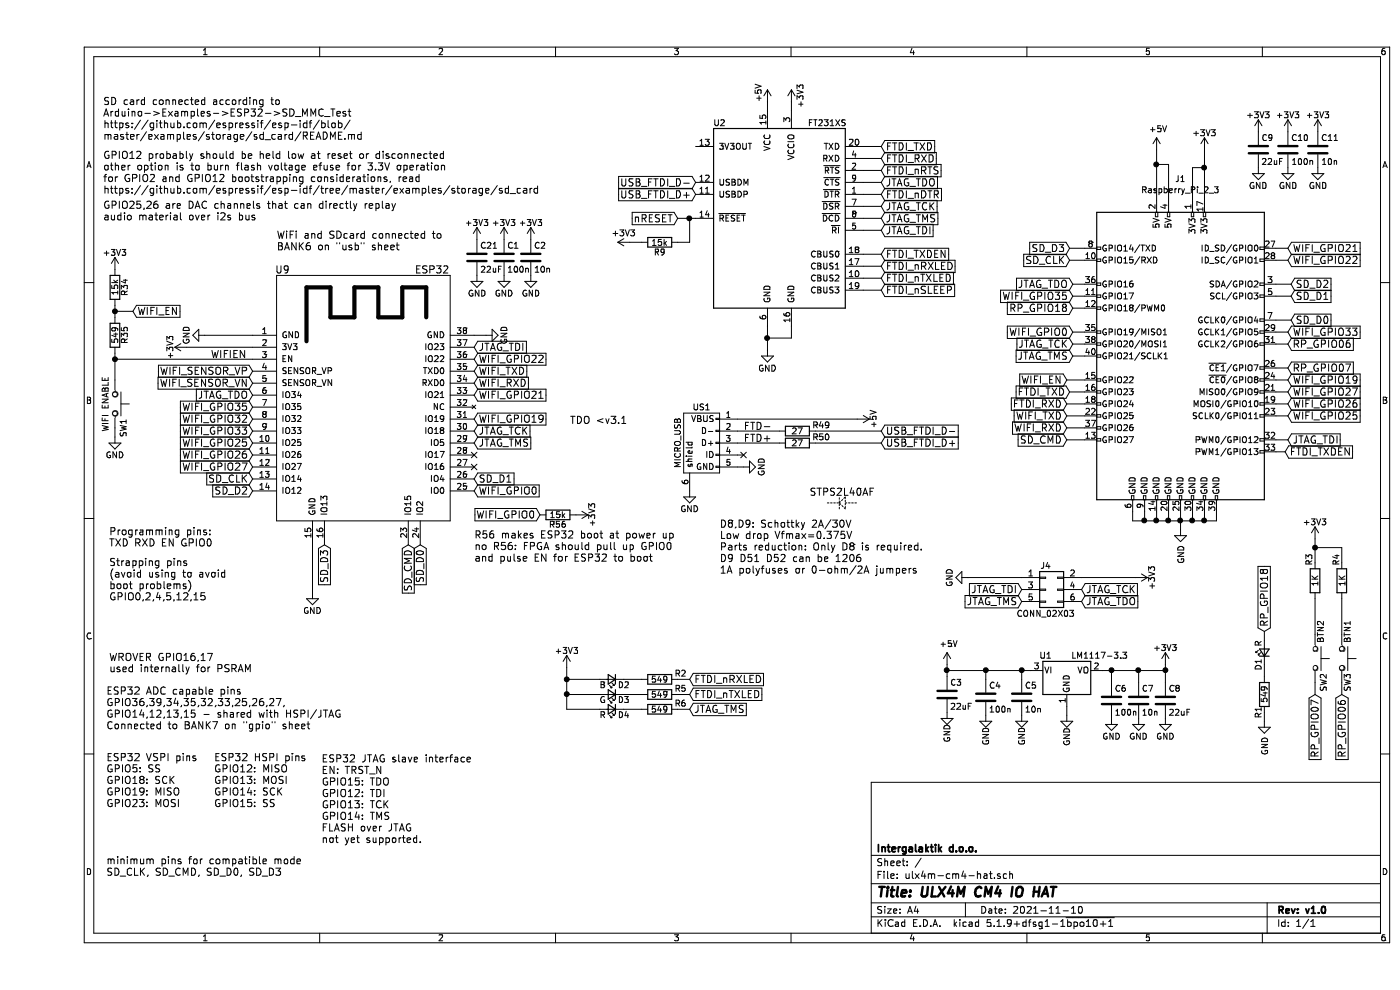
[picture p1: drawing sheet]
EESchema Schematic File Version 4
EELAYER 30 0
EELAYER END
$Descr A4 11693 8268
encoding utf-8
Sheet 1 1
Title "ULX4M CM4 IO HAT"
Date "2021-11-10"
Rev "v1.0"
Comp "Intergalaktik d.o.o."
Comment1 ""
Comment2 ""
Comment3 ""
Comment4 ""
$EndDescr
$Comp
L Connector:Raspberry_Pi_2_3 J1
U 1 1
P 9550 2975
F 0 "J1" H 9550 4456 50  0000 C CNN
F 1 "Raspberry_Pi_2_3" H 9550 4365 50  0000 C CNN
F 2 "Connector_PinSocket_2.54mm:PinSocket_2x20_P2.54mm_Vertical" H 9550 2975 50  0001 C CNN
F 3 "https://www.raspberrypi.org/documentation/hardware/raspberrypi/schematics/rpi_SCH_3bplus_1p0_reduced.pdf" H 9550 2975 50  0001 C CNN
	1    9550 2975
	1    0    0    -1  
$EndComp
Text GLabel 3200 4550 3    60   Input ~ 0
SD_D0
Text GLabel 3650 4000 2    60   Input ~ 0
SD_D1
Text GLabel 2400 4550 3    60   Input ~ 0
SD_D3
Text GLabel 3100 4550 3    60   Input ~ 0
SD_CMD
Text GLabel 1800 4000 0    60   Input ~ 0
SD_CLK
Text GLabel 1800 4100 0    60   Input ~ 0
SD_D2
Text GLabel 3650 3200 2    60   Input ~ 0
WIFI_RXD
Text GLabel 3650 3100 2    60   Input ~ 0
WIFI_TXD
Text GLabel 3650 4100 2    60   Input ~ 0
WIFI_GPIO0
Text GLabel 3650 2900 2    60   Input ~ 0
JTAG_TDI
Text GLabel 1800 3300 0    60   Input ~ 0
JTAG_TDO
Text GLabel 3650 3600 2    60   Input ~ 0
JTAG_TCK
Text GLabel 3650 3700 2    60   Input ~ 0
JTAG_TMS
$Comp
L esp32:ESP32-WROOM-WROVER U9
U 1 1
P 2750 3500
AR Path="/58E5662B" Ref="U9"  Part="1" 
AR Path="/58D6D447/58E5662B" Ref="U9"  Part="1" 
F 0 "U9" H 2050 4750 60  0000 C CNN
F 1 "ESP32" H 3300 4750 60  0000 C CNN
F 2 "ESP32:ESP32" H 3100 4850 60  0001 C CNN
F 3 "https://www.espressif.com/sites/default/files/documentation/esp32-wrover-e_esp32-wrover-ie_datasheet_en.pdf" H 2300 3950 60  0001 C CNN
F 4 "espressif.com" H 2750 3500 60  0001 C CNN "MNF1_URL"
F 5 "ESP32-WROVER-E" H 2750 3500 60  0001 C CNN "MPN"
F 6 "356-ESP32WRVE22864PC" H 2750 3500 50  0001 C CNN "Mouser"
F 7 "356-ESPWROOM3216MB" H 2750 3500 50  0001 C CNN "Mouse_r1"
F 8 "356-ESP-WROOM-32 " H 2750 3500 50  0001 C CNN "Mouse_r2"
F 9 "3.32€" H 2750 3500 50  0001 C CNN "price100_Mouser"
F 10 "1965-ESP32-WROVER-B(16MB)CT-ND" H 2750 3500 50  0001 C CNN "Digikey"
F 11 "1904-1010-1-ND" H 2750 3500 50  0001 C CNN "Digike_y2"
F 12 "C529589" H 2750 3500 50  0001 C CNN "LCSC"
F 13 "C529581" H 2750 3500 50  0001 C CNN "LCS_C2"
F 14 "Leave empty" H 2750 3500 50  0001 C CNN "LowCost"
F 15 "FU001" H 2750 3500 50  0001 C CNN "Koncar"
	1    2750 3500
	1    0    0    -1  
$EndComp
$Comp
L power:GND #PWR0120
U 1 1
P 1400 2800
F 0 "#PWR0120" H 1400 2550 50  0001 C CNN
F 1 "GND" H 1400 2650 50  0000 C CNN
F 2 "" H 1400 2800 50  0000 C CNN
F 3 "" H 1400 2800 50  0000 C CNN
	1    1400 2800
	0    1    1    0   
$EndComp
$Comp
L power:+3V3 #PWR0119
U 1 1
P 1250 2900
F 0 "#PWR0119" H 1250 2750 50  0001 C CNN
F 1 "+3V3" H 1250 3040 50  0000 C CNN
F 2 "" H 1250 2900 50  0000 C CNN
F 3 "" H 1250 2900 50  0000 C CNN
	1    1250 2900
	0    -1   -1   0   
$EndComp
Wire Wire Line
	1400 2800 1800 2800
Wire Wire Line
	1250 2900 1800 2900
$Comp
L power:+3V3 #PWR0117
U 1 1
P 650 2250
F 0 "#PWR0117" H 650 2100 50  0001 C CNN
F 1 "+3V3" H 650 2390 50  0000 C CNN
F 2 "" H 650 2250 50  0000 C CNN
F 3 "" H 650 2250 50  0000 C CNN
	1    650  2250
	1    0    0    -1  
$EndComp
$Comp
L Device:R R34
U 1 1
P 650 2400
F 0 "R34" V 730 2400 50  0000 C CNN
F 1 "15k" V 650 2400 50  0000 C CNN
F 2 "Resistor_SMD:R_0603_1608Metric" V 580 2400 50  0001 C CNN
F 3 "" H 650 2400 50  0000 C CNN
	1    650  2400
	1    0    0    -1  
$EndComp
Text GLabel 800  2600 2    60   Input ~ 0
WIFI_EN
Wire Wire Line
	650  2550 650  2600
Wire Wire Line
	650  2600 800  2600
Connection ~ 650  2600
$Comp
L power:GND #PWR0118
U 1 1
P 650 3650
F 0 "#PWR0118" H 650 3400 50  0001 C CNN
F 1 "GND" H 650 3500 50  0000 C CNN
F 2 "" H 650 3650 50  0000 C CNN
F 3 "" H 650 3650 50  0000 C CNN
	1    650  3650
	1    0    0    -1  
$EndComp
Text Notes 600  4575 0    60   ~ 0
Programming pins:\nTXD RXD EN GPIO0
$Comp
L Device:R R35
U 1 1
P 650 2800
F 0 "R35" V 730 2800 50  0000 C CNN
F 1 "549" V 650 2800 50  0000 C CNN
F 2 "Resistor_SMD:R_0603_1608Metric" V 580 2800 50  0001 C CNN
F 3 "" H 650 2800 50  0000 C CNN
	1    650  2800
	1    0    0    -1  
$EndComp
$Comp
L Device:C C21
U 1 1
P 3675 2150
F 0 "C21" H 3700 2250 50  0000 L CNN
F 1 "22uF" H 3700 2050 50  0000 L CNN
F 2 "Capacitor_SMD:C_0805_2012Metric" H 3713 2000 50  0001 C CNN
F 3 "" H 3675 2150 50  0000 C CNN
F 4 "www.yageo.com" H 3675 2150 50  0001 C CNN "MNF1_URL"
F 5 "CC0805ZKY5V5BB226" H 3675 2150 50  0001 C CNN "MPN"
	1    3675 2150
	1    0    0    -1  
$EndComp
$Comp
L power:+3V3 #PWR0115
U 1 1
P 3675 2000
F 0 "#PWR0115" H 3675 1850 50  0001 C CNN
F 1 "+3V3" H 3675 2140 50  0000 C CNN
F 2 "" H 3675 2000 50  0000 C CNN
F 3 "" H 3675 2000 50  0000 C CNN
	1    3675 2000
	1    0    0    -1  
$EndComp
$Comp
L power:GND #PWR0116
U 1 1
P 3675 2300
F 0 "#PWR0116" H 3675 2050 50  0001 C CNN
F 1 "GND" H 3675 2150 50  0000 C CNN
F 2 "" H 3675 2300 50  0000 C CNN
F 3 "" H 3675 2300 50  0000 C CNN
	1    3675 2300
	1    0    0    -1  
$EndComp
Text Notes 2000 2100 0    60   ~ 0
WiFi and SDcard connected to\nBANK6 on "usb" sheet
Text Notes 600  5025 0    60   ~ 0
Strapping pins\n(avoid using to avoid\nboot problems)\nGPIO0,2,4,5,12,15
Text Notes 575  6100 0    60   ~ 0
ESP32 ADC capable pins\nGPIO36,39,34,35,32,33,25,26,27,\nGPIO14,12,13,15 - shared with HSPI/JTAG\nConnected to BANK7 on "gpio" sheet
Text Notes 1475 6750 0    60   ~ 0
ESP32 HSPI pins\nGPIO12: MISO\nGPIO13: MOSI\nGPIO14: SCK\nGPIO15: SS
Text Notes 2375 7050 0    60   ~ 0
ESP32 JTAG slave interface\nEN: TRST_N\nGPIO15: TDO\nGPIO12: TDI\nGPIO13: TCK\nGPIO14: TMS\nFLASH over JTAG\nnot yet supported.
Text Notes 575  6750 0    60   ~ 0
ESP32 VSPI pins\nGPIO5: SS\nGPIO18: SCK\nGPIO19: MISO\nGPIO23: MOSI
Text GLabel 1800 3100 0    60   Input ~ 0
WIFI_SENSOR_VP
Text GLabel 1800 3600 0    60   Input ~ 0
WIFI_GPIO33
Text GLabel 1800 3500 0    60   Input ~ 0
WIFI_GPIO32
Text GLabel 1800 3700 0    60   Input ~ 0
WIFI_GPIO25
$Comp
L power:GND #PWR0123
U 1 1
P 3750 2800
F 0 "#PWR0123" H 3750 2550 50  0001 C CNN
F 1 "GND" H 3750 2650 50  0000 C CNN
F 2 "" H 3750 2800 50  0001 C CNN
F 3 "" H 3750 2800 50  0001 C CNN
	1    3750 2800
	0    -1   -1   0   
$EndComp
Wire Wire Line
	3650 2800 3750 2800
Text GLabel 3650 3000 2    60   Input ~ 0
WIFI_GPIO22
$Comp
L power:GND #PWR0121
U 1 1
P 2300 4950
F 0 "#PWR0121" H 2300 4700 50  0001 C CNN
F 1 "GND" H 2300 4800 50  0000 C CNN
F 2 "" H 2300 4950 50  0001 C CNN
F 3 "" H 2300 4950 50  0001 C CNN
	1    2300 4950
	1    0    0    -1  
$EndComp
Wire Wire Line
	2300 4550 2300 4950
Wire Wire Line
	650  2950 650  3000
Wire Wire Line
	650  3000 1800 3000
Text Label 1450 3000 0    60   ~ 0
WIFIEN
Connection ~ 650  3000
Text Notes 550  1625 0    60   ~ 0
GPIO12 probably should be held low at reset or disconnected\nother option is to burn flash voltage efuse for 3.3V operation\nfor GPIO2 and GPIO12 bootstrapping considerations, read\nhttps://github.com/espressif/esp-idf/tree/master/examples/storage/sd_card
Text Notes 550  1850 0    60   ~ 0
GPIO25,26 are DAC channels that can directly replay\naudio material over i2s bus
Text Notes 550  1175 0    60   ~ 0
SD card connected according to\nArduino->Examples->ESP32->SD_MMC_Test\nhttps://github.com/espressif/esp-idf/blob/\nmaster/examples/storage/sd_card/README.md\n
Text GLabel 3650 3500 2    60   Input ~ 0
WIFI_GPIO19
Wire Wire Line
	650  2600 650  2650
Text Notes 4450 3550 0    60   ~ 0
TDO <v3.1
Text GLabel 3650 3300 2    60   Input ~ 0
WIFI_GPIO21
Text GLabel 1800 3200 0    60   Input ~ 0
WIFI_SENSOR_VN
Text GLabel 1800 3900 0    60   Input ~ 0
WIFI_GPIO27
Text GLabel 1800 3400 0    60   Input ~ 0
WIFI_GPIO35
NoConn ~ 3650 3800
NoConn ~ 3650 3900
Text Notes 600  5625 0    60   ~ 0
WROVER GPIO16,17\nused internally for PSRAM
Text GLabel 1800 3800 0    60   Input ~ 0
WIFI_GPIO26
Text Notes 575  7325 0    60   ~ 0
minimum pins for compatible mode\nSD_CLK, SD_CMD, SD_D0, SD_D3
Text GLabel 4200 4300 0    60   Input ~ 0
WIFI_GPIO0
$Comp
L power:+3V3 #PWR043
U 1 1
P 4500 4300
F 0 "#PWR043" H 4500 4150 50  0001 C CNN
F 1 "+3V3" H 4500 4440 50  0000 C CNN
F 2 "" H 4500 4300 50  0000 C CNN
F 3 "" H 4500 4300 50  0000 C CNN
	1    4500 4300
	0    1    1    0   
$EndComp
$Comp
L Device:R R56
U 1 1
P 4350 4300
F 0 "R56" V 4430 4300 50  0000 C CNN
F 1 "15k" V 4350 4300 50  0000 C CNN
F 2 "Resistor_SMD:R_0603_1608Metric" V 4280 4300 50  0001 C CNN
F 3 "" H 4350 4300 50  0000 C CNN
	1    4350 4300
	0    1    1    0   
$EndComp
Text Notes 3650 4700 0    60   ~ 0
R56 makes ESP32 boot at power up\nno R56: FPGA should pull up GPIO0\nand pulse EN for ESP32 to boot
Text GLabel 8650 2375 0    60   Input ~ 0
JTAG_TDO
Text GLabel 10450 3675 2    60   Input ~ 0
JTAG_TDI
Text GLabel 8600 3475 0    60   Input ~ 0
WIFI_TXD
Text GLabel 8600 3575 0    60   Input ~ 0
WIFI_RXD
Text GLabel 8650 2975 0    60   Input ~ 0
JTAG_TMS
Text GLabel 8650 2875 0    60   Input ~ 0
JTAG_TCK
Wire Wire Line
	8650 2875 8750 2875
Wire Wire Line
	8750 2975 8650 2975
Wire Wire Line
	8650 2375 8750 2375
Wire Wire Line
	10350 3675 10450 3675
Text GLabel 10475 2475 2    60   Input ~ 0
SD_D1
Text GLabel 8600 3675 0    60   Input ~ 0
SD_CMD
Text GLabel 10475 2675 2    60   Input ~ 0
SD_D0
Text GLabel 8625 2075 0    60   Input ~ 0
SD_D3
Text GLabel 10475 2375 2    60   Input ~ 0
SD_D2
Text GLabel 8625 2175 0    60   Input ~ 0
SD_CLK
Wire Wire Line
	8625 2075 8750 2075
Wire Wire Line
	8625 2175 8750 2175
Wire Wire Line
	8600 3675 8750 3675
Wire Wire Line
	10350 2675 10475 2675
Wire Wire Line
	10350 2475 10475 2475
Wire Wire Line
	10350 2375 10475 2375
$Comp
L power:+3V3 #PWR014
U 1 1
P 9750 1250
F 0 "#PWR014" H 9750 1100 50  0001 C CNN
F 1 "+3V3" H 9750 1390 50  0000 C CNN
F 2 "" H 9750 1250 50  0000 C CNN
F 3 "" H 9750 1250 50  0000 C CNN
	1    9750 1250
	1    0    0    -1  
$EndComp
Wire Wire Line
	8600 3475 8750 3475
Wire Wire Line
	8600 3575 8750 3575
Text GLabel 8625 3275 0    60   Input ~ 0
FTDI_TXD
Text GLabel 8600 3375 0    60   Input ~ 0
FTDI_RXD
Text GLabel 8600 3175 0    60   Input ~ 0
WIFI_EN
Wire Wire Line
	8600 3375 8750 3375
Wire Wire Line
	8625 3275 8750 3275
Wire Wire Line
	8600 3175 8750 3175
Text GLabel 8650 2775 0    60   Input ~ 0
WIFI_GPIO0
Wire Wire Line
	8650 2775 8750 2775
Text GLabel 10450 3475 2    60   Input ~ 0
WIFI_GPIO25
Text GLabel 10450 3375 2    60   Input ~ 0
WIFI_GPIO26
Text GLabel 10450 3275 2    60   Input ~ 0
WIFI_GPIO27
Text GLabel 10450 3175 2    60   Input ~ 0
WIFI_GPIO19
Text GLabel 10450 2075 2    60   Input ~ 0
WIFI_GPIO21
Text GLabel 10450 2175 2    60   Input ~ 0
WIFI_GPIO22
Text GLabel 10450 2775 2    60   Input ~ 0
WIFI_GPIO33
Text GLabel 8650 2475 0    60   Input ~ 0
WIFI_GPIO35
Wire Wire Line
	10350 2075 10450 2075
Wire Wire Line
	10350 2175 10450 2175
Wire Wire Line
	10350 2775 10450 2775
Wire Wire Line
	10350 3175 10450 3175
Wire Wire Line
	10350 3275 10450 3275
Wire Wire Line
	10350 3375 10450 3375
Wire Wire Line
	10350 3475 10450 3475
Wire Wire Line
	8650 2475 8750 2475
$Comp
L Device:LED_Small D1
U 1 1
P 10250 5450
F 0 "D1" H 10150 5500 50  0000 C CNN
F 1 "R" H 10325 5500 50  0000 C CNN
F 2 "LED_SMD:LED_0805_2012Metric" V 10250 5450 50  0001 C CNN
F 3 "~" V 10250 5450 50  0001 C CNN
	1    10250 5450
	0    -1   -1   0   
$EndComp
$Comp
L Device:R R1
U 1 1
P 10250 5800
F 0 "R1" V 10200 5650 50  0000 C CNN
F 1 "549" V 10250 5800 50  0000 C CNN
F 2 "Resistor_SMD:R_0603_1608Metric" V 10180 5800 50  0001 C CNN
F 3 "~" H 10250 5800 50  0001 C CNN
	1    10250 5800
	1    0    0    -1  
$EndComp
$Comp
L power:GND #PWR05
U 1 1
P 10250 6025
F 0 "#PWR05" H 10250 5775 50  0001 C CNN
F 1 "GND" V 10255 5897 50  0000 R CNN
F 2 "" H 10250 6025 50  0001 C CNN
F 3 "" H 10250 6025 50  0001 C CNN
	1    10250 6025
	1    0    0    -1  
$EndComp
$Comp
L Switch:SW_Push SW3
U 1 1
P 10900 5500
F 0 "SW3" H 11100 5550 50  0000 C CNN
F 1 "BTN1" H 10675 5550 50  0000 C CNN
F 2 "Switch_EVPAA:Switch_EVPAA" H 10900 5700 50  0001 C CNN
F 3 "~" H 10900 5700 50  0001 C CNN
	1    10900 5500
	0    1    1    0   
$EndComp
$Comp
L Switch:SW_Push SW2
U 1 1
P 10675 5500
F 0 "SW2" H 10875 5575 50  0000 C CNN
F 1 "BTN2" H 10450 5550 50  0000 C CNN
F 2 "Switch_EVPAA:Switch_EVPAA" H 10675 5700 50  0001 C CNN
F 3 "~" H 10675 5700 50  0001 C CNN
	1    10675 5500
	0    1    1    0   
$EndComp
Wire Wire Line
	10250 6025 10250 5950
Wire Wire Line
	10250 5650 10250 5550
Text GLabel 8650 2575 0    60   Input ~ 0
RP_GPIO18
Wire Wire Line
	8650 2575 8750 2575
Text GLabel 10250 5275 1    60   Input ~ 0
RP_GPIO18
Wire Wire Line
	10250 5275 10250 5350
$Comp
L Device:R R3
U 1 1
P 10675 4850
F 0 "R3" V 10625 5025 50  0000 C CNN
F 1 "1K" V 10675 4850 50  0000 C CNN
F 2 "Resistor_SMD:R_0603_1608Metric" V 10605 4850 50  0001 C CNN
F 3 "~" H 10675 4850 50  0001 C CNN
	1    10675 4850
	1    0    0    -1  
$EndComp
$Comp
L Device:R R4
U 1 1
P 10900 4850
F 0 "R4" V 10850 5025 50  0000 C CNN
F 1 "1K" V 10900 4850 50  0000 C CNN
F 2 "Resistor_SMD:R_0603_1608Metric" V 10830 4850 50  0001 C CNN
F 3 "~" H 10900 4850 50  0001 C CNN
	1    10900 4850
	1    0    0    -1  
$EndComp
$Comp
L power:+3V3 #PWR06
U 1 1
P 10675 4500
F 0 "#PWR06" H 10675 4350 50  0001 C CNN
F 1 "+3V3" H 10675 4640 50  0000 C CNN
F 2 "" H 10675 4500 50  0000 C CNN
F 3 "" H 10675 4500 50  0000 C CNN
	1    10675 4500
	1    0    0    -1  
$EndComp
Wire Wire Line
	10900 4575 10900 4700
Wire Wire Line
	10675 4700 10675 4575
Connection ~ 10675 4575
Wire Wire Line
	10675 4575 10900 4575
Wire Wire Line
	10675 4575 10675 4500
Wire Wire Line
	10675 5000 10675 5300
Wire Wire Line
	10900 5000 10900 5300
Wire Wire Line
	10675 5700 10675 5800
Wire Wire Line
	10900 5700 10900 5800
Text GLabel 10450 2875 2    60   Input ~ 0
RP_GPIO06
Text GLabel 10450 3075 2    60   Input ~ 0
RP_GPIO07
Text GLabel 10900 5800 3    60   Input ~ 0
RP_GPIO06
Text GLabel 10675 5800 3    60   Input ~ 0
RP_GPIO07
Wire Wire Line
	10350 2875 10450 2875
Wire Wire Line
	10350 3075 10450 3075
Wire Wire Line
	10350 3775 10425 3775
Wire Wire Line
	9650 1400 9750 1400
Wire Wire Line
	9650 1400 9650 1675
Wire Wire Line
	9750 1400 9750 1675
Wire Wire Line
	9750 1250 9750 1400
Connection ~ 9750 1400
$Comp
L Regulator_Linear:LM1117-3.3 U1
U 1 1
P 8600 5600
F 0 "U1" H 8425 5725 50  0000 C CNN
F 1 "LM1117-3.3" H 8875 5725 50  0000 C CNN
F 2 "Package_TO_SOT_SMD:SOT-223-3_TabPin2" H 8600 5600 50  0001 C CNN
F 3 "http://www.ti.com/lit/ds/symlink/lm1117.pdf" H 8600 5600 50  0001 C CNN
	1    8600 5600
	1    0    0    -1  
$EndComp
$Comp
L power:+3V3 #PWR017
U 1 1
P 9425 5550
F 0 "#PWR017" H 9425 5400 50  0001 C CNN
F 1 "+3V3" H 9425 5690 50  0000 C CNN
F 2 "" H 9425 5550 50  0000 C CNN
F 3 "" H 9425 5550 50  0000 C CNN
	1    9425 5550
	1    0    0    -1  
$EndComp
$Comp
L power:GND #PWR012
U 1 1
P 9550 4425
F 0 "#PWR012" H 9550 4175 50  0001 C CNN
F 1 "GND" V 9555 4297 50  0000 R CNN
F 2 "" H 9550 4425 50  0001 C CNN
F 3 "" H 9550 4425 50  0001 C CNN
	1    9550 4425
	1    0    0    -1  
$EndComp
Wire Wire Line
	9150 4275 9150 4350
Wire Wire Line
	9150 4350 9250 4350
Wire Wire Line
	9850 4350 9850 4275
Wire Wire Line
	9250 4275 9250 4350
Connection ~ 9250 4350
Wire Wire Line
	9250 4350 9350 4350
Wire Wire Line
	9550 4275 9550 4350
Connection ~ 9550 4350
Wire Wire Line
	9550 4350 9650 4350
Wire Wire Line
	9650 4275 9650 4350
Connection ~ 9650 4350
Wire Wire Line
	9650 4350 9750 4350
Wire Wire Line
	9750 4275 9750 4350
Connection ~ 9750 4350
Wire Wire Line
	9750 4350 9850 4350
Wire Wire Line
	9450 4275 9450 4350
Connection ~ 9450 4350
Wire Wire Line
	9450 4350 9550 4350
Wire Wire Line
	9350 4275 9350 4350
Connection ~ 9350 4350
Wire Wire Line
	9350 4350 9450 4350
Wire Wire Line
	9550 4425 9550 4350
$Comp
L power:GND #PWR013
U 1 1
P 8600 5975
F 0 "#PWR013" H 8600 5725 50  0001 C CNN
F 1 "GND" V 8600 5875 50  0000 R CNN
F 2 "" H 8600 5975 50  0001 C CNN
F 3 "" H 8600 5975 50  0001 C CNN
	1    8600 5975
	1    0    0    -1  
$EndComp
$Comp
L power:+5V #PWR07
U 1 1
P 7600 5550
F 0 "#PWR07" H 7600 5400 50  0001 C CNN
F 1 "+5V" H 7615 5723 50  0000 C CNN
F 2 "" H 7600 5550 50  0001 C CNN
F 3 "" H 7600 5550 50  0001 C CNN
	1    7600 5550
	1    0    0    -1  
$EndComp
Wire Wire Line
	8900 5600 8975 5600
Wire Wire Line
	8600 5900 8600 5975
$Comp
L Device:C C1
U 1 1
P 3900 2150
F 0 "C1" H 3925 2250 50  0000 L CNN
F 1 "100n" H 3925 2050 50  0000 L CNN
F 2 "Capacitor_SMD:C_0603_1608Metric" H 3938 2000 50  0001 C CNN
F 3 "" H 3900 2150 50  0000 C CNN
F 4 "www.yageo.com" H 3900 2150 50  0001 C CNN "MNF1_URL"
F 5 "CC0805ZKY5V5BB226" H 3900 2150 50  0001 C CNN "MPN"
	1    3900 2150
	1    0    0    -1  
$EndComp
$Comp
L power:+3V3 #PWR01
U 1 1
P 3900 2000
F 0 "#PWR01" H 3900 1850 50  0001 C CNN
F 1 "+3V3" H 3900 2140 50  0000 C CNN
F 2 "" H 3900 2000 50  0000 C CNN
F 3 "" H 3900 2000 50  0000 C CNN
	1    3900 2000
	1    0    0    -1  
$EndComp
$Comp
L power:GND #PWR02
U 1 1
P 3900 2300
F 0 "#PWR02" H 3900 2050 50  0001 C CNN
F 1 "GND" H 3900 2150 50  0000 C CNN
F 2 "" H 3900 2300 50  0000 C CNN
F 3 "" H 3900 2300 50  0000 C CNN
	1    3900 2300
	1    0    0    -1  
$EndComp
$Comp
L Device:C C2
U 1 1
P 4125 2150
F 0 "C2" H 4150 2250 50  0000 L CNN
F 1 "10n" H 4150 2050 50  0000 L CNN
F 2 "Capacitor_SMD:C_0603_1608Metric" H 4163 2000 50  0001 C CNN
F 3 "" H 4125 2150 50  0000 C CNN
F 4 "www.yageo.com" H 4125 2150 50  0001 C CNN "MNF1_URL"
F 5 "CC0805ZKY5V5BB226" H 4125 2150 50  0001 C CNN "MPN"
	1    4125 2150
	1    0    0    -1  
$EndComp
$Comp
L power:+3V3 #PWR03
U 1 1
P 4125 2000
F 0 "#PWR03" H 4125 1850 50  0001 C CNN
F 1 "+3V3" H 4125 2140 50  0000 C CNN
F 2 "" H 4125 2000 50  0000 C CNN
F 3 "" H 4125 2000 50  0000 C CNN
	1    4125 2000
	1    0    0    -1  
$EndComp
$Comp
L power:GND #PWR04
U 1 1
P 4125 2300
F 0 "#PWR04" H 4125 2050 50  0001 C CNN
F 1 "GND" H 4125 2150 50  0000 C CNN
F 2 "" H 4125 2300 50  0000 C CNN
F 3 "" H 4125 2300 50  0000 C CNN
	1    4125 2300
	1    0    0    -1  
$EndComp
$Comp
L Device:C C9
U 1 1
P 10200 1250
F 0 "C9" H 10225 1350 50  0000 L CNN
F 1 "22uF" H 10225 1150 50  0000 L CNN
F 2 "Capacitor_SMD:C_0805_2012Metric" H 10238 1100 50  0001 C CNN
F 3 "" H 10200 1250 50  0000 C CNN
F 4 "www.yageo.com" H 10200 1250 50  0001 C CNN "MNF1_URL"
F 5 "CC0805ZKY5V5BB226" H 10200 1250 50  0001 C CNN "MPN"
	1    10200 1250
	1    0    0    -1  
$EndComp
$Comp
L power:+3V3 #PWR019
U 1 1
P 10200 1100
F 0 "#PWR019" H 10200 950 50  0001 C CNN
F 1 "+3V3" H 10200 1240 50  0000 C CNN
F 2 "" H 10200 1100 50  0000 C CNN
F 3 "" H 10200 1100 50  0000 C CNN
	1    10200 1100
	1    0    0    -1  
$EndComp
$Comp
L power:GND #PWR020
U 1 1
P 10200 1400
F 0 "#PWR020" H 10200 1150 50  0001 C CNN
F 1 "GND" H 10200 1250 50  0000 C CNN
F 2 "" H 10200 1400 50  0000 C CNN
F 3 "" H 10200 1400 50  0000 C CNN
	1    10200 1400
	1    0    0    -1  
$EndComp
$Comp
L Device:C C10
U 1 1
P 10450 1250
F 0 "C10" H 10475 1350 50  0000 L CNN
F 1 "100n" H 10475 1150 50  0000 L CNN
F 2 "Capacitor_SMD:C_0603_1608Metric" H 10488 1100 50  0001 C CNN
F 3 "" H 10450 1250 50  0000 C CNN
F 4 "www.yageo.com" H 10450 1250 50  0001 C CNN "MNF1_URL"
F 5 "CC0805ZKY5V5BB226" H 10450 1250 50  0001 C CNN "MPN"
	1    10450 1250
	1    0    0    -1  
$EndComp
$Comp
L power:+3V3 #PWR021
U 1 1
P 10450 1100
F 0 "#PWR021" H 10450 950 50  0001 C CNN
F 1 "+3V3" H 10450 1240 50  0000 C CNN
F 2 "" H 10450 1100 50  0000 C CNN
F 3 "" H 10450 1100 50  0000 C CNN
	1    10450 1100
	1    0    0    -1  
$EndComp
$Comp
L power:GND #PWR022
U 1 1
P 10450 1400
F 0 "#PWR022" H 10450 1150 50  0001 C CNN
F 1 "GND" H 10450 1250 50  0000 C CNN
F 2 "" H 10450 1400 50  0000 C CNN
F 3 "" H 10450 1400 50  0000 C CNN
	1    10450 1400
	1    0    0    -1  
$EndComp
$Comp
L Device:C C11
U 1 1
P 10700 1250
F 0 "C11" H 10725 1350 50  0000 L CNN
F 1 "10n" H 10725 1150 50  0000 L CNN
F 2 "Capacitor_SMD:C_0603_1608Metric" H 10738 1100 50  0001 C CNN
F 3 "" H 10700 1250 50  0000 C CNN
F 4 "www.yageo.com" H 10700 1250 50  0001 C CNN "MNF1_URL"
F 5 "CC0805ZKY5V5BB226" H 10700 1250 50  0001 C CNN "MPN"
	1    10700 1250
	1    0    0    -1  
$EndComp
$Comp
L power:+3V3 #PWR023
U 1 1
P 10700 1100
F 0 "#PWR023" H 10700 950 50  0001 C CNN
F 1 "+3V3" H 10700 1240 50  0000 C CNN
F 2 "" H 10700 1100 50  0000 C CNN
F 3 "" H 10700 1100 50  0000 C CNN
	1    10700 1100
	1    0    0    -1  
$EndComp
$Comp
L power:GND #PWR024
U 1 1
P 10700 1400
F 0 "#PWR024" H 10700 1150 50  0001 C CNN
F 1 "GND" H 10700 1250 50  0000 C CNN
F 2 "" H 10700 1400 50  0000 C CNN
F 3 "" H 10700 1400 50  0000 C CNN
	1    10700 1400
	1    0    0    -1  
$EndComp
$Comp
L Device:C C3
U 1 1
P 7600 5800
F 0 "C3" H 7625 5900 50  0000 L CNN
F 1 "22uF" H 7625 5700 50  0000 L CNN
F 2 "Capacitor_SMD:C_0805_2012Metric" H 7638 5650 50  0001 C CNN
F 3 "" H 7600 5800 50  0000 C CNN
F 4 "www.yageo.com" H 7600 5800 50  0001 C CNN "MNF1_URL"
F 5 "CC0805ZKY5V5BB226" H 7600 5800 50  0001 C CNN "MPN"
	1    7600 5800
	1    0    0    -1  
$EndComp
$Comp
L power:GND #PWR08
U 1 1
P 7600 5950
F 0 "#PWR08" H 7600 5700 50  0001 C CNN
F 1 "GND" V 7600 5775 50  0000 C CNN
F 2 "" H 7600 5950 50  0000 C CNN
F 3 "" H 7600 5950 50  0000 C CNN
	1    7600 5950
	1    0    0    -1  
$EndComp
$Comp
L Device:C C4
U 1 1
P 7925 5825
F 0 "C4" H 7950 5925 50  0000 L CNN
F 1 "100n" H 7950 5725 50  0000 L CNN
F 2 "Capacitor_SMD:C_0603_1608Metric" H 7963 5675 50  0001 C CNN
F 3 "" H 7925 5825 50  0000 C CNN
F 4 "www.yageo.com" H 7925 5825 50  0001 C CNN "MNF1_URL"
F 5 "CC0805ZKY5V5BB226" H 7925 5825 50  0001 C CNN "MPN"
	1    7925 5825
	1    0    0    -1  
$EndComp
$Comp
L power:GND #PWR09
U 1 1
P 7925 5975
F 0 "#PWR09" H 7925 5725 50  0001 C CNN
F 1 "GND" V 7925 5800 50  0000 C CNN
F 2 "" H 7925 5975 50  0000 C CNN
F 3 "" H 7925 5975 50  0000 C CNN
	1    7925 5975
	1    0    0    -1  
$EndComp
$Comp
L Device:C C5
U 1 1
P 8225 5825
F 0 "C5" H 8250 5925 50  0000 L CNN
F 1 "10n" H 8250 5725 50  0000 L CNN
F 2 "Capacitor_SMD:C_0603_1608Metric" H 8263 5675 50  0001 C CNN
F 3 "" H 8225 5825 50  0000 C CNN
F 4 "www.yageo.com" H 8225 5825 50  0001 C CNN "MNF1_URL"
F 5 "CC0805ZKY5V5BB226" H 8225 5825 50  0001 C CNN "MPN"
	1    8225 5825
	1    0    0    -1  
$EndComp
$Comp
L power:GND #PWR010
U 1 1
P 8225 5975
F 0 "#PWR010" H 8225 5725 50  0001 C CNN
F 1 "GND" V 8225 5800 50  0000 C CNN
F 2 "" H 8225 5975 50  0000 C CNN
F 3 "" H 8225 5975 50  0000 C CNN
	1    8225 5975
	1    0    0    -1  
$EndComp
$Comp
L Device:C C8
U 1 1
P 9425 5850
F 0 "C8" H 9450 5950 50  0000 L CNN
F 1 "22uF" H 9450 5750 50  0000 L CNN
F 2 "Capacitor_SMD:C_0805_2012Metric" H 9463 5700 50  0001 C CNN
F 3 "" H 9425 5850 50  0000 C CNN
F 4 "www.yageo.com" H 9425 5850 50  0001 C CNN "MNF1_URL"
F 5 "CC0805ZKY5V5BB226" H 9425 5850 50  0001 C CNN "MPN"
	1    9425 5850
	1    0    0    -1  
$EndComp
$Comp
L power:GND #PWR018
U 1 1
P 9425 6000
F 0 "#PWR018" H 9425 5750 50  0001 C CNN
F 1 "GND" H 9425 5850 50  0000 C CNN
F 2 "" H 9425 6000 50  0000 C CNN
F 3 "" H 9425 6000 50  0000 C CNN
	1    9425 6000
	1    0    0    -1  
$EndComp
$Comp
L Device:C C6
U 1 1
P 8975 5850
F 0 "C6" H 9000 5950 50  0000 L CNN
F 1 "100n" H 9000 5750 50  0000 L CNN
F 2 "Capacitor_SMD:C_0603_1608Metric" H 9013 5700 50  0001 C CNN
F 3 "" H 8975 5850 50  0000 C CNN
F 4 "www.yageo.com" H 8975 5850 50  0001 C CNN "MNF1_URL"
F 5 "CC0805ZKY5V5BB226" H 8975 5850 50  0001 C CNN "MPN"
	1    8975 5850
	1    0    0    -1  
$EndComp
$Comp
L power:GND #PWR015
U 1 1
P 8975 6000
F 0 "#PWR015" H 8975 5750 50  0001 C CNN
F 1 "GND" H 8975 5850 50  0000 C CNN
F 2 "" H 8975 6000 50  0000 C CNN
F 3 "" H 8975 6000 50  0000 C CNN
	1    8975 6000
	1    0    0    -1  
$EndComp
$Comp
L Device:C C7
U 1 1
P 9200 5850
F 0 "C7" H 9225 5950 50  0000 L CNN
F 1 "10n" H 9225 5750 50  0000 L CNN
F 2 "Capacitor_SMD:C_0603_1608Metric" H 9238 5700 50  0001 C CNN
F 3 "" H 9200 5850 50  0000 C CNN
F 4 "www.yageo.com" H 9200 5850 50  0001 C CNN "MNF1_URL"
F 5 "CC0805ZKY5V5BB226" H 9200 5850 50  0001 C CNN "MPN"
	1    9200 5850
	1    0    0    -1  
$EndComp
$Comp
L power:GND #PWR016
U 1 1
P 9200 6000
F 0 "#PWR016" H 9200 5750 50  0001 C CNN
F 1 "GND" H 9200 5850 50  0000 C CNN
F 2 "" H 9200 6000 50  0000 C CNN
F 3 "" H 9200 6000 50  0000 C CNN
	1    9200 6000
	1    0    0    -1  
$EndComp
Wire Wire Line
	8225 5675 8225 5600
Connection ~ 8225 5600
Wire Wire Line
	8225 5600 8300 5600
Wire Wire Line
	7925 5600 7925 5675
Wire Wire Line
	7925 5600 8225 5600
Wire Wire Line
	7600 5600 7925 5600
Connection ~ 7925 5600
Wire Wire Line
	7600 5600 7600 5650
Wire Wire Line
	8975 5700 8975 5600
Connection ~ 8975 5600
Wire Wire Line
	9200 5600 9200 5700
Wire Wire Line
	8975 5600 9200 5600
Wire Wire Line
	9200 5600 9425 5600
Wire Wire Line
	9425 5600 9425 5700
Connection ~ 9200 5600
Wire Wire Line
	9425 5550 9425 5600
Connection ~ 9425 5600
Wire Wire Line
	7600 5550 7600 5600
Connection ~ 7600 5600
$Comp
L power:+5V #PWR011
U 1 1
P 9350 1250
F 0 "#PWR011" H 9350 1100 50  0001 C CNN
F 1 "+5V" H 9365 1423 50  0000 C CNN
F 2 "" H 9350 1250 50  0001 C CNN
F 3 "" H 9350 1250 50  0001 C CNN
	1    9350 1250
	1    0    0    -1  
$EndComp
Wire Wire Line
	9450 1675 9450 1375
Wire Wire Line
	9450 1375 9350 1375
Connection ~ 9350 1375
Wire Wire Line
	9350 1375 9350 1250
Wire Wire Line
	9350 1375 9350 1675
$Comp
L ftdi:FT231XS U2
U 1 1
P 6200 1825
F 0 "U2" H 5700 2625 50  0000 C CNN
F 1 "FT231XS" H 6600 2625 50  0000 C CNN
F 2 "ft231x:FT231X-SSOP-20_4.4x6.5mm_Pitch0.65mm" H 6200 1825 50  0001 C CNN
F 3 "http://www.ftdichip.com/Products/ICs/FT231X.html" H 6200 1825 50  0001 C CNN
	1    6200 1825
	1    0    0    -1  
$EndComp
$Comp
L power:+5V #PWR027
U 1 1
P 6100 850
F 0 "#PWR027" H 6100 700 50  0001 C CNN
F 1 "+5V" V 6025 925 50  0000 C CNN
F 2 "" H 6100 850 50  0001 C CNN
F 3 "" H 6100 850 50  0001 C CNN
	1    6100 850 
	1    0    0    -1  
$EndComp
$Comp
L power:+3V3 #PWR029
U 1 1
P 6300 850
F 0 "#PWR029" H 6300 700 50  0001 C CNN
F 1 "+3V3" V 6375 900 50  0000 C CNN
F 2 "" H 6300 850 50  0000 C CNN
F 3 "" H 6300 850 50  0000 C CNN
	1    6300 850 
	1    0    0    -1  
$EndComp
$Comp
L power:+5V #PWR0107
U 1 1
P 6850 3500
F 0 "#PWR0107" H 6850 3350 50  0001 C CNN
F 1 "+5V" H 6850 3640 50  0000 C CNN
F 2 "" H 6850 3500 60  0000 C CNN
F 3 "" H 6850 3500 60  0000 C CNN
	1    6850 3500
	0    1    1    0   
$EndComp
$Comp
L usb_otg:USB_OTG US1
U 1 1
P 5550 3700
AR Path="/58D6C840" Ref="US1"  Part="1" 
AR Path="/58D6BF46/58D6C840" Ref="US1"  Part="1" 
F 0 "US1" V 5250 3700 50  0000 C CNN
F 1 "MICRO_USB" H 5550 3900 50  0000 C CNN
F 2 "usb_otg:USB-MICRO-B-FCI-10118192-0001LF" V 5500 3600 50  0001 C CNN
F 3 "http://portal.fciconnect.com/Comergent/fci/drawing/10118192.pdf" H 5500 3600 50  0001 C CNN
F 4 "FCI" H 5550 3700 50  0001 C CNN "MFG1"
F 5 "www.fciconnect.com" H 5550 3700 60  0001 C CNN "MNF1_URL"
F 6 "10118192-0001LF" H 5550 3700 60  0001 C CNN "MPN"
F 7 "https://www.molex.com/pdm_docs/sd/473460001_sd.pdf" H 5550 3700 50  0001 C CNN "Datasheet2"
F 8 "Molex" H 5550 3700 50  0001 C CNN "MFG2"
F 9 "www.molex.com" H 5550 3700 50  0001 C CNN "MNF2_URL"
F 10 "47346-0001" H 5550 3700 50  0001 C CNN "MPN2"
F 11 "649-10118192-0001LF " H 5550 3700 50  0001 C CNN "Mouser"
F 12 "538-47346-0001" H 5550 3700 50  0001 C CNN "Mouse_r1"
F 13 "490-UJ2-MIBH-G-SMTTR" V 5550 3700 50  0001 C CNN "Mouse_r2"
F 14 "609-4613-1-ND" H 5550 3700 50  0001 C CNN "Digikey"
F 15 "WM17141CT-ND" H 5550 3700 50  0001 C CNN "Digikey2"
F 16 "47M0505" V 5550 3700 50  0001 C CNN "Newark"
F 17 "C132564" V 5550 3700 50  0001 C CNN "LCSC"
F 18 "10118192-0001LF" V 5550 3700 50  0001 C CNN "FreelanceElec"
F 19 "0.12487$" V 5550 3700 50  0001 C CNN "price200_FreelanceElec"
F 20 "FU010" V 5550 3700 50  0001 C CNN "Koncar"
F 21 "T" V 5550 3700 50  0001 C CNN "Side"
	1    5550 3700
	0    -1   1    0   
$EndComp
$Comp
L power:GND #PWR0104
U 1 1
P 5900 3900
F 0 "#PWR0104" H 5900 3650 50  0001 C CNN
F 1 "GND" H 5900 3750 50  0000 C CNN
F 2 "" H 5900 3900 50  0000 C CNN
F 3 "" H 5900 3900 50  0000 C CNN
	1    5900 3900
	0    -1   -1   0   
$EndComp
Text GLabel 7050 3600 2    60   Input ~ 0
USB_FTDI_D-
Text GLabel 7050 3700 2    60   Input ~ 0
USB_FTDI_D+
NoConn ~ 5900 3800
$Comp
L power:GND #PWR0102
U 1 1
P 5450 4100
F 0 "#PWR0102" H 5450 3850 50  0001 C CNN
F 1 "GND" H 5450 3950 50  0000 C CNN
F 2 "" H 5450 4100 50  0000 C CNN
F 3 "" H 5450 4100 50  0000 C CNN
	1    5450 4100
	1    0    0    -1  
$EndComp
$Comp
L power:GND #PWR0111
U 1 1
P 6100 2925
F 0 "#PWR0111" H 6100 2675 50  0001 C CNN
F 1 "GND" H 6100 2775 50  0000 C CNN
F 2 "" H 6100 2925 50  0000 C CNN
F 3 "" H 6100 2925 50  0000 C CNN
	1    6100 2925
	1    0    0    -1  
$EndComp
Text GLabel 5500 1525 0    60   Input ~ 0
USB_FTDI_D-
Text GLabel 5500 1625 0    60   Input ~ 0
USB_FTDI_D+
Text GLabel 7050 1725 2    60   Input ~ 0
JTAG_TCK
Text GLabel 7050 1925 2    60   Input ~ 0
JTAG_TDI
Text GLabel 7050 1525 2    60   Input ~ 0
JTAG_TDO
Text GLabel 7050 1825 2    60   Input ~ 0
JTAG_TMS
Text GLabel 7050 1225 2    60   Input ~ 0
FTDI_TXD
Text GLabel 7050 1325 2    60   Input ~ 0
FTDI_RXD
Text GLabel 7050 1425 2    60   Input ~ 0
FTDI_nRTS
Text GLabel 7050 1625 2    60   Input ~ 0
FTDI_nDTR
Wire Wire Line
	5850 3900 5900 3900
Wire Wire Line
	5850 3600 6200 3600
Wire Wire Line
	5850 3700 6200 3700
Wire Wire Line
	5850 3800 5900 3800
Wire Wire Line
	6100 2725 6100 2825
Connection ~ 6100 2825
Wire Wire Line
	6900 2225 7050 2225
Wire Wire Line
	6900 2325 7050 2325
Wire Wire Line
	6900 2425 7050 2425
Wire Wire Line
	6900 1225 7050 1225
Wire Wire Line
	6900 1325 7050 1325
Wire Wire Line
	6900 1425 7050 1425
Wire Wire Line
	6900 1525 7050 1525
Wire Wire Line
	6900 1625 7050 1625
Wire Wire Line
	6900 1725 7050 1725
Wire Wire Line
	6900 1825 7050 1825
Wire Wire Line
	6900 1925 7050 1925
Wire Wire Line
	6300 2825 6300 2725
Text GLabel 5350 1825 0    60   Input ~ 0
nRESET
Wire Wire Line
	5350 1825 5450 1825
$Comp
L Device:R R9
U 1 1
P 5200 2025
AR Path="/58EB9CB5" Ref="R9"  Part="1" 
AR Path="/58D6BF46/58EB9CB5" Ref="R9"  Part="1" 
F 0 "R9" V 5280 2025 50  0000 C CNN
F 1 "15k" V 5200 2025 50  0000 C CNN
F 2 "Resistor_SMD:R_0603_1608Metric" V 5130 2025 50  0001 C CNN
F 3 "" H 5200 2025 50  0000 C CNN
F 4 "www.yageo.com" V 5200 2025 50  0001 C CNN "MNF1_URL"
F 5 "RC0603FR-0715KL" V 5200 2025 50  0001 C CNN "MPN"
F 6 "603-AC0603FR-1015KL" V 5200 2025 50  0001 C CNN "Mouser"
F 7 "603-RC0603FR-0715KL" V 5200 2025 50  0001 C CNN "Mouse_r1"
F 8 "603-RC0603FR-1015KL" V 5200 2025 50  0001 C CNN "Mouse_r2"
F 9 "603-RC0603FR-1315KL" V 5200 2025 50  0001 C CNN "Mouse_r3"
F 10 "YAG3569CT-ND" V 5200 2025 50  0001 C CNN "Digikey"
F 11 "94X1443" V 5200 2025 50  0001 C CNN "Newark"
F 12 "C217750" V 5200 2025 50  0001 C CNN "LCSC"
F 13 "8.4$" V 5200 2025 50  0001 C CNN "price1500_Mouser"
F 14 "FR005" V 5200 2025 50  0001 C CNN "Koncar"
	1    5200 2025
	0    1    1    0   
$EndComp
Wire Wire Line
	5350 2025 5450 2025
Wire Wire Line
	5450 2025 5450 1825
Connection ~ 5450 1825
Wire Wire Line
	5050 2025 4950 2025
Text GLabel 7050 2425 2    60   Input ~ 0
FTDI_nSLEEP
Text GLabel 7050 2125 2    60   Input ~ 0
FTDI_TXDEN
Text GLabel 7050 2225 2    60   Input ~ 0
FTDI_nRXLED
Text GLabel 7050 2325 2    60   Input ~ 0
FTDI_nTXLED
$Comp
L Connector_Generic:Conn_02x03_Odd_Even J4
U 1 1
P 8425 4925
F 0 "J4" H 8425 5125 50  0000 C CNN
F 1 "CONN_02X03" H 8425 4725 50  0000 C CNN
F 2 "Connector_PinSocket_2.54mm:PinSocket_2x03_P2.54mm_Vertical" H 8425 3725 50  0001 C CNN
F 3 "" H 8425 3725 50  0000 C CNN
F 4 "Leave empty" H 8425 4925 60  0001 C CNN "Note"
F 5 "T" H 8425 4925 50  0001 C CNN "Side"
	1    8425 4925
	1    0    0    -1  
$EndComp
Text GLabel 8225 4925 0    60   Input ~ 0
JTAG_TDI
Text GLabel 8725 5025 2    60   Input ~ 0
JTAG_TDO
Text GLabel 8725 4925 2    60   Input ~ 0
JTAG_TCK
Text GLabel 8225 5025 0    60   Input ~ 0
JTAG_TMS
$Comp
L power:GND #PWR0113
U 1 1
P 7775 4825
F 0 "#PWR0113" H 7775 4575 50  0001 C CNN
F 1 "GND" H 7775 4675 50  0000 C CNN
F 2 "" H 7775 4825 50  0000 C CNN
F 3 "" H 7775 4825 50  0000 C CNN
	1    7775 4825
	0    1    1    0   
$EndComp
$Comp
L power:+3V3 #PWR0114
U 1 1
P 9175 4825
F 0 "#PWR0114" H 9175 4675 50  0001 C CNN
F 1 "+3V3" H 9175 4965 50  0000 C CNN
F 2 "" H 9175 4825 50  0000 C CNN
F 3 "" H 9175 4825 50  0000 C CNN
	1    9175 4825
	0    1    1    0   
$EndComp
Wire Wire Line
	8725 4825 9175 4825
Wire Wire Line
	7775 4825 8225 4825
$Comp
L Device:R R49
U 1 1
P 6350 3600
AR Path="/59274246" Ref="R49"  Part="1" 
AR Path="/58D6BF46/59274246" Ref="R49"  Part="1" 
F 0 "R49" V 6300 3800 50  0000 C CNN
F 1 "27" V 6350 3600 50  0000 C CNN
F 2 "Resistor_SMD:R_0603_1608Metric" V 6280 3600 50  0001 C CNN
F 3 "" H 6350 3600 50  0000 C CNN
F 4 "www.yageo.com" V 6350 3600 50  0001 C CNN "MNF1_URL"
F 5 "AC0603JR-0727RL" V 6350 3600 50  0001 C CNN "MPN"
F 6 "603-AC0603JR-0727RL" V 6350 3600 50  0001 C CNN "Mouser"
F 7 "311-27.0HRCT-ND" V 6350 3600 50  0001 C CNN "Digikey"
F 8 "08AH8595" V 6350 3600 50  0001 C CNN "Newark"
F 9 "C325726" V 6350 3600 50  0001 C CNN "LCSC"
F 10 "FR008" V 6350 3600 50  0001 C CNN "Koncar"
	1    6350 3600
	0    1    1    0   
$EndComp
$Comp
L Device:R R50
U 1 1
P 6350 3700
AR Path="/592743C8" Ref="R50"  Part="1" 
AR Path="/58D6BF46/592743C8" Ref="R50"  Part="1" 
F 0 "R50" V 6300 3900 50  0000 C CNN
F 1 "27" V 6350 3700 50  0000 C CNN
F 2 "Resistor_SMD:R_0603_1608Metric" V 6280 3700 50  0001 C CNN
F 3 "" H 6350 3700 50  0000 C CNN
F 4 "www.yageo.com" V 6350 3700 50  0001 C CNN "MNF1_URL"
F 5 "AC0603JR-0727RL" V 6350 3700 50  0001 C CNN "MPN"
	1    6350 3700
	0    1    1    0   
$EndComp
Wire Wire Line
	6500 3600 7050 3600
Wire Wire Line
	6500 3700 7050 3700
Text Label 5900 3600 0    60   ~ 0
FTD-
Text Label 5900 3700 0    60   ~ 0
FTD+
Text Notes 5700 4800 0    60   ~ 0
D8,D9: Schottky 2A/30V \nLow drop Vfmax=0.375V\nParts reduction: Only D8 is required.\nD9 D51 D52 can be 1206\n1A polyfuses or 0-ohm/2A jumpers
Wire Wire Line
	6100 2825 6100 2925
Wire Wire Line
	5450 1825 5500 1825
Wire Notes Line
	6600 4200 6700 4200
Wire Notes Line
	6700 4250 6700 4150
Wire Notes Line
	6750 4250 6700 4200
Wire Notes Line
	6700 4200 6750 4150
Wire Notes Line
	6750 4150 6750 4250
Wire Notes Line
	6750 4200 6850 4200
Text Notes 6450 4150 0    60   ~ 0
STPS2L40AF
Wire Wire Line
	6900 2125 7050 2125
Wire Wire Line
	6300 850  6300 925 
Wire Wire Line
	6100 850  6100 925 
Wire Wire Line
	6100 2825 6300 2825
$Comp
L power:+3V3 #PWR026
U 1 1
P 4950 2025
F 0 "#PWR026" H 4950 1875 50  0001 C CNN
F 1 "+3V3" V 5025 2075 50  0000 C CNN
F 2 "" H 4950 2025 50  0000 C CNN
F 3 "" H 4950 2025 50  0000 C CNN
	1    4950 2025
	0    -1   -1   0   
$EndComp
$Comp
L Switch:SW_Push SW1
U 1 1
P 650 3375
F 0 "SW1" H 850 3450 50  0000 C CNN
F 1 "WIFI ENABLE" H 650 3300 50  0000 C CNN
F 2 "Switch_EVPAA:Switch_EVPAA" H 650 3575 50  0001 C CNN
F 3 "~" H 650 3575 50  0001 C CNN
	1    650  3375
	0    1    1    0   
$EndComp
Wire Wire Line
	650  3000 650  3175
Wire Wire Line
	650  3575 650  3650
Text GLabel 10425 3775 2    60   Input ~ 0
FTDI_TXDEN
Text GLabel 5450 5675 2    60   Input ~ 0
FTDI_nRXLED
Text GLabel 5450 5800 2    60   Input ~ 0
FTDI_nTXLED
Text GLabel 5450 5925 2    60   Input ~ 0
JTAG_TMS
$Comp
L Device:R R2
U 1 1
P 5200 5675
F 0 "R2" V 5150 5850 50  0000 C CNN
F 1 "549" V 5200 5675 50  0000 C CNN
F 2 "Resistor_SMD:R_0603_1608Metric" V 5130 5675 50  0001 C CNN
F 3 "~" H 5200 5675 50  0001 C CNN
	1    5200 5675
	0    1    1    0   
$EndComp
$Comp
L Device:R R5
U 1 1
P 5200 5800
F 0 "R5" V 5150 5975 50  0000 C CNN
F 1 "549" V 5200 5800 50  0000 C CNN
F 2 "Resistor_SMD:R_0603_1608Metric" V 5130 5800 50  0001 C CNN
F 3 "~" H 5200 5800 50  0001 C CNN
	1    5200 5800
	0    1    1    0   
$EndComp
$Comp
L Device:R R6
U 1 1
P 5200 5925
F 0 "R6" V 5150 6100 50  0000 C CNN
F 1 "549" V 5200 5925 50  0000 C CNN
F 2 "Resistor_SMD:R_0603_1608Metric" V 5130 5925 50  0001 C CNN
F 3 "~" H 5200 5925 50  0001 C CNN
	1    5200 5925
	0    1    1    0   
$EndComp
$Comp
L Device:LED_Small D2
U 1 1
P 4800 5675
F 0 "D2" H 4700 5725 50  0000 C CNN
F 1 "B" H 4875 5725 50  0000 C CNN
F 2 "LED_SMD:LED_0805_2012Metric" V 4800 5675 50  0001 C CNN
F 3 "~" V 4800 5675 50  0001 C CNN
	1    4800 5675
	-1   0    0    1   
$EndComp
$Comp
L Device:LED_Small D3
U 1 1
P 4800 5800
F 0 "D3" H 4700 5850 50  0000 C CNN
F 1 "G" H 4875 5850 50  0000 C CNN
F 2 "LED_SMD:LED_0805_2012Metric" V 4800 5800 50  0001 C CNN
F 3 "~" V 4800 5800 50  0001 C CNN
	1    4800 5800
	-1   0    0    1   
$EndComp
$Comp
L Device:LED_Small D4
U 1 1
P 4800 5925
F 0 "D4" H 4700 5975 50  0000 C CNN
F 1 "R" H 4875 5975 50  0000 C CNN
F 2 "LED_SMD:LED_0805_2012Metric" V 4800 5925 50  0001 C CNN
F 3 "~" V 4800 5925 50  0001 C CNN
	1    4800 5925
	-1   0    0    1   
$EndComp
$Comp
L power:+3V3 #PWR025
U 1 1
P 4425 5575
F 0 "#PWR025" H 4425 5425 50  0001 C CNN
F 1 "+3V3" H 4425 5715 50  0000 C CNN
F 2 "" H 4425 5575 50  0000 C CNN
F 3 "" H 4425 5575 50  0000 C CNN
	1    4425 5575
	1    0    0    -1  
$EndComp
Wire Wire Line
	4425 5575 4425 5675
Wire Wire Line
	4425 5675 4700 5675
Wire Wire Line
	4425 5675 4425 5800
Wire Wire Line
	4425 5800 4700 5800
Connection ~ 4425 5675
Wire Wire Line
	4425 5800 4425 5925
Wire Wire Line
	4425 5925 4700 5925
Connection ~ 4425 5800
Wire Wire Line
	4900 5675 5050 5675
Wire Wire Line
	4900 5800 5050 5800
Wire Wire Line
	4900 5925 5050 5925
Wire Wire Line
	5350 5675 5450 5675
Wire Wire Line
	5450 5800 5350 5800
Wire Wire Line
	5350 5925 5450 5925
Wire Wire Line
	5850 3500 6850 3500
$EndSCHEMATC
